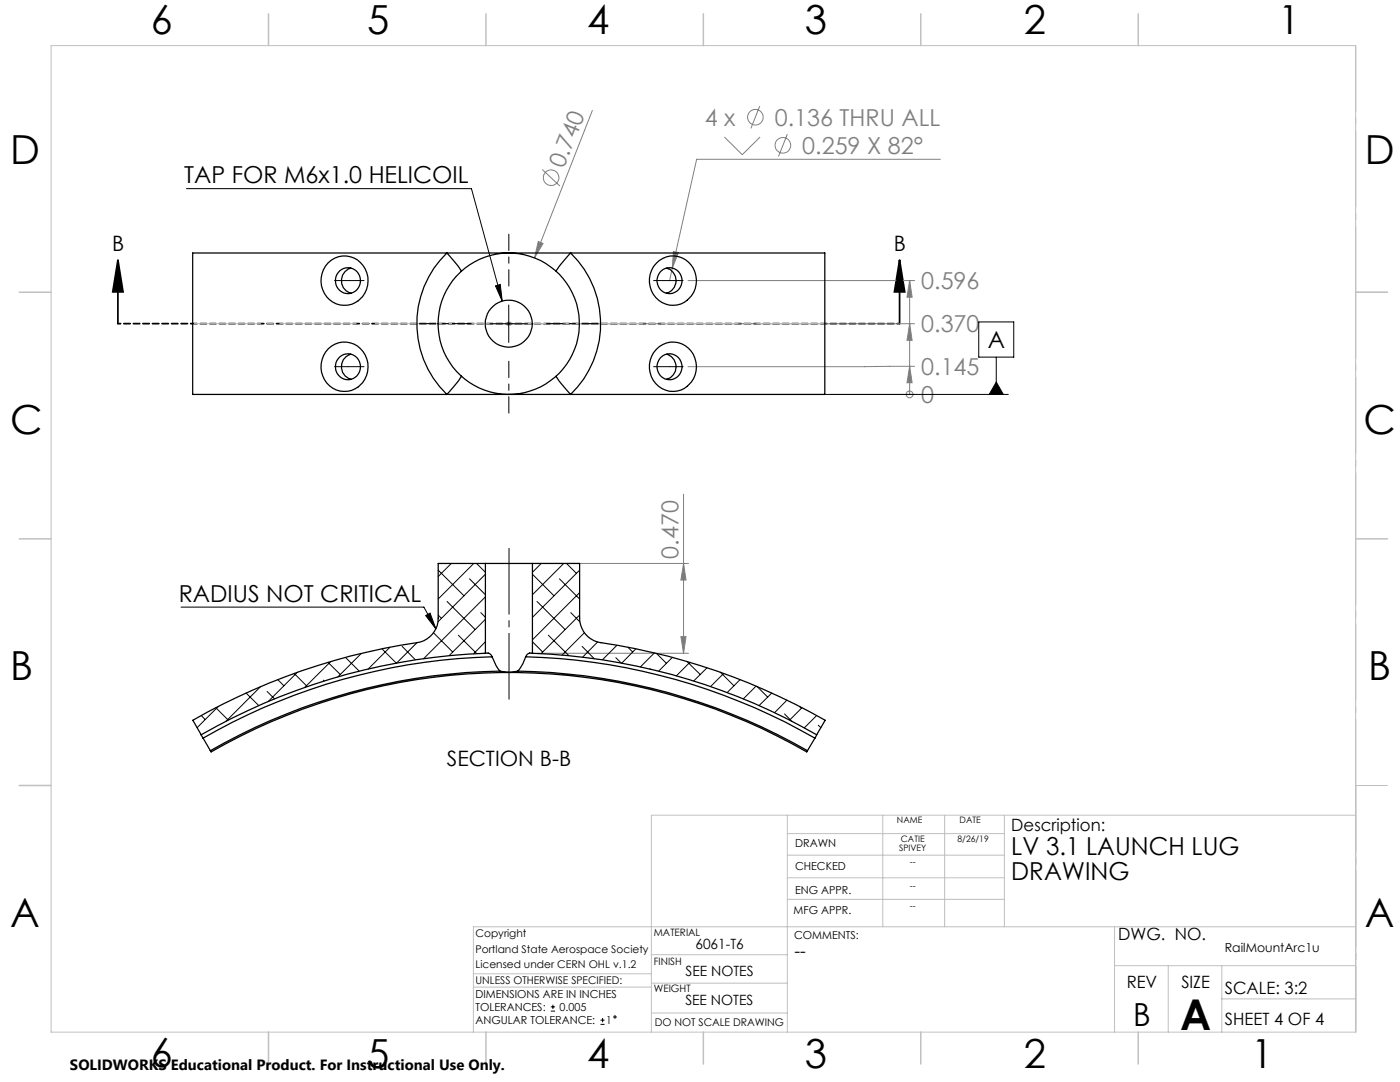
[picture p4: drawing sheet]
<svg xmlns="http://www.w3.org/2000/svg" width="279mm" height="216mm" viewBox="0 0 279 216" stroke-linecap="round" stroke-linejoin="round" font-family="sans-serif">
<g fill="none" stroke="#808080" stroke-width=".2">
<path d="M108.2 33.8l3.5 3.3M118.2 22l-11.5 29.5M144.6 27.3l3.5 3.6 3.6-3.6M151.6 21.2l-1.7 4.4M157.1 26.8l-1.7 4.4M187.7 31.8h-48.7l-4.8 21.7M107.4 48.2l1 .4-1.7 2.9zM134.2 53.5l-.6 2.5M134.4 50.2l1 .2-1.2 3.1zM137.3 56h45.2M181.5 56v22.7M181.5 56l.5 3.3h-1z"/>
<path d="M101 64.6h1M101.2 64.2l.7 .7M101.5 64.1v1M101.9 64.2l-.7 .7M102.5 64.6h80M165.6 78.7h16.9M181.5 78.7h.1M181.5 73.1l.5 3.3h-1zM181.5 64.6l.5 3.3h-1zM182.5 73.1l-45.2 .1M136.4 98.6v31.8M107.2 112.4h30.2"/>
<path d="M136.4 112.4l.5 3.3h-1zM107.2 130.4h30.2M135.9 127h1l-.5 3.4z"/>
<circle cx="110" cy="35.5" r="1.56"/>
<circle cx="150.7" cy="23.4" r="1.55"/>
<circle cx="156.2" cy="29" r="1.55"/>
<circle cx="181.5" cy="78.7" r=".68"/>
</g>
<g fill="none" stroke="#000" stroke-width=".2">
<path d="M37.2 37.6h56.9l6.1 22.5M98.9 57l.9-.2 .4 3.3zM97.8 64.6h7.5M101.5 60.9v7.4M164.6 78.7h36.6M195.3 64.2h7v7.1h-7zM198.8 76.2l1.4 2.5h-2.8zM198.8 71.3v7.4M36.1 121.1h48.5l2.4 4.4M84.9 122.8l.9-.5 1.2 3.2zM109.9 201.8h.9M109.9 200.9h.9"/>
<path d="M110.3 200.5v.8M119.8 204.4h.9M119.8 203.6h.9M120.3 203.1v.9"/>
<circle cx="122.7" cy="202.9" r=".21"/>
</g>
<path d="M23.5 51.9l1.1 6.3h-2.1zM23.5 51.9v12.7M179.5 51.9l1.1 6.3h-2.1zM179.5 51.9v12.7" fill="none" stroke="#000" stroke-width=".35"/>
<path d="M101.6 109.4v30.1" fill="none" stroke="#000" stroke-width=".2" stroke-dasharray="15.2 1.3 1.3 1.3" stroke-dashoffset="2.1"/>
<path d="M179.5 64.6h-156" fill="none" stroke="#000" stroke-width=".35" stroke-dasharray="1.3 .6" stroke-dashoffset=".7"/>
<path d="M270.6 9.1v49.2M270.6 58.3v49.2M270.6 107.5v49.2M270.6 156.7v49.2" fill="none" stroke="#c0c0c0" stroke-width=".2" stroke-dasharray="15.2 1.3 1.3 1.3" stroke-dashoffset="2.1"/>
<path d="M38.8 64.6h125.5" fill="none" stroke="#c0c0c0" stroke-width=".2" stroke-dasharray="15.2 1.3 1.3 1.3" stroke-dashoffset="2"/>
<g fill="none" stroke="#c0c0c0" stroke-width=".2">
<path d="M10.2 9.1h260.3v196.9h-260.3zM270.5 58.3h6.4M270.5 156.7h6.4M157.1 162.7v43.3M157.1 175.2h43.3M157.1 170.6h43.3M157.1 166.3h43.3M157.1 179.5h43.3M176.2 162.7v22.2M188.5 162.7v22.2M200.4 162.7v22.2M270.6 162.7h-140.6v43.3"/>
<path d="M94.5 197h35.5M94.5 194.3h35.5M130 196.2h27.1M130 190.5h27.1M222.4 184.9v21.1M222.4 192.7h48.1M233.2 192.7v13.3M243.8 199.3h26.7M243.8 192.7v13.3M270.5 184.9h-176v21.1M130 202.1h27.1"/>
</g>
<g fill="none" stroke="#c0c0c0" stroke-width=".3">
<path d="M53.6 2.8v6.3M97 2.8v6.3M140.4 2.8v6.3M183.8 2.8v6.3M227.2 2.8v6.3M3.8 58.3h6.4M270.5 58.3h6.4M3.8 107.5h6.4M270.5 107.5h6.4M3.8 156.7h6.4M53.6 206v6.3M97 206v6.3"/>
<path d="M140.4 206v6.3M183.8 206v6.3M227.2 206v6.3"/>
</g>
<path d="M66.8 56h2.7M72.7 56h-3.2M130.4 56h3.2M136.3 56h-2.7M66.8 73.2h2.7M72.7 73.2h-3.2M130.4 73.2h3.2M136.3 73.2h-2.7" fill="none" stroke="#000" stroke-width=".2" stroke-dasharray="15.2 1.3 1.3 1.3"/>
<path d="M101.5 57.1v-10.4M94 64.6h-10.3M101.5 72.1v10.3M109 64.6h10.4" fill="none" stroke="#000" stroke-width=".2" stroke-dasharray="15.2 1.3 1.3 1.3" stroke-dashoffset="12"/>
<g fill="#000">
<path d="M84.9 122.8l.9-.5 1.2 3.2z"/>
<path d="M179.5 51.9l1.1 6.3h-2.1zM23.5 51.9l1.1 6.3h-2.1z"/>
</g>
<g fill="#808080">
<path d="M134.4 50.2l1 .2-1.2 3.1z"/>
<path d="M107.4 48.2l1 .4-1.7 2.9z"/>
<path d="M181.5 73.1l.5 3.3h-1zM181.5 56l.5 3.3h-1zM181.5 64.6l.5 3.3h-1z"/>
<path d="M136.4 112.4l.5 3.3h-1zM135.9 127h1l-.5 3.4z"/>
</g>
<path d="M98.9 57l.9-.2 .4 3.3zM198.8 76.2l1.4 2.5h-2.8z" fill="#000"/>
<g fill="none" stroke="#000" stroke-width=".25">
<path d="M65.5 52.4a4.7 4.7 0 0 1 5.6-.7 4.7 4.7 0 0 1 2.3 5.2 4.7 4.7 0 0 1-5.4 4 4.7 4.7 0 0 1-3.9-5.5 5.1 5.1 0 0 1 1.4-3zM70 53.5a2.58 2.58 0 0 0-1.9 2.5 2.58 2.58 0 0 0 2 2.5M89.2 50.5l2.3 2.7 .5 1M89.2 50.5h24.7M89.2 50.5a19.6 19.6 0 0 0 0 28.2M89.2 50.5h-50.7v28.2h50.7M113.9 50.5l-2.3 2.7-.6 1M113.9 50.5a19.6 19.6 0 0 1 0 28.2M113.9 50.5h50.7v28.2h-50.7M131 52.6a4.7 4.7 0 0 1 5.5-1 4.7 4.7 0 0 1 2.4 5.2 4.7 4.7 0 0 1-5.2 4.1 4.7 4.7 0 0 1-4.1-5.3 5 5 0 0 1 1.4-3zM133.1 53.5a2.58 2.58 0 0 1 1.8 2.5 2.58 2.58 0 0 1-1.9 2.5M65.5 69.6a4.7 4.7 0 0 1 5.6-.7 4.7 4.7 0 0 1 2.3 5.2 4.7 4.7 0 0 1-5.4 4 4.7 4.7 0 0 1-3.9-5.5 5.1 5.1 0 0 1 1.4-3z"/>
<path d="M70 70.7a2.58 2.58 0 0 0-1.9 2.5 2.58 2.58 0 0 0 2 2.5M89.2 78.7h24.7M92 75l-.5 1-2.3 2.7M111 75l.6 1 2.3 2.7M131 69.7a4.7 4.7 0 0 1 5.5-.9 4.7 4.7 0 0 1 2.4 5.1 4.7 4.7 0 0 1-5.2 4.2 4.7 4.7 0 0 1-4.1-5.4 5 5 0 0 1 1.4-3zM133 70.7a2.58 2.58 0 0 1 1.9 2.5 2.58 2.58 0 0 1-1.9 2.5M96.9 112.4h-9.4v10.9a4.9 4.9 0 0 1-4.3 4.9 127 127 0 0 0-44.7 15.5l1.6 2.9M96.9 112.4h9.4M96.9 112.4v18M106.3 112.4h9.4v10.9a4.9 4.9 0 0 0 4.2 4.9 127.5 127.5 0 0 1 44.8 15.5l-1.7 2.9M106.3 112.4v18M96.9 130.4a122.7 122.7 0 0 0-56.8 16.2"/>
<path d="M96.9 130.4l.1-.1a1.04 1.04 0 0 1 1.2 .8M98.2 131.1l.8 1.6 .8 1.2M98.2 131.1a122 122 0 0 0-57.7 16.2M99.8 133.9l.6 .1a7.2 7.2 0 0 0 3-.1M99.8 133.9a120 120 0 0 0-57.8 15.9M103.4 133.9a119.8 119.8 0 0 1 57.7 15.9M104.9 131.1l-.5 1.3-1 1.5M104.9 131.1a122.3 122.3 0 0 1 57.7 16.2M106.3 130.4a122.7 122.7 0 0 1 56.7 16.2M106.3 130.4l-.3-.1a.99 .99 0 0 0-1.1 .8M40.1 146.6l.4 .7M40.5 147.3l1.5 2.5"/>
<path d="M42 149.8l.1 .2a119.4 119.4 0 0 1 118.9 0l.1-.2M162.6 147.3l-1.5 2.5M163 146.6l-.4 .7"/>
<circle cx="69.4" cy="56" r="2.54"/>
<circle cx="133.6" cy="56" r="2.55"/>
<circle cx="69.4" cy="73.2" r="2.54"/>
<circle cx="101.5" cy="64.6" r="4.7"/>
<circle cx="101.5" cy="64.6" r="14.1"/>
<circle cx="133.6" cy="73.2" r="2.55"/>
</g>
<g fill="none" stroke="#000" stroke-width=".2">
<path d="M87.5 113.8l5.1 5.1M90.1 112.4l-2.6 2.6M93.7 115.5l3.2 3.2M94.5 112.4l-7 7.1M95.1 112.4l1.8 1.8M96.9 114.6l-9.5 9.5M96.9 119.1l-12.4 12.3M106.3 114.6l4.3 4.3M108 112.4l-1.7 1.8M111.7 115.5l4 4M112.5 112.4l-6.2 6.3M113.1 112.4l1.9 2"/>
<path d="M115.7 113.8l-9.4 9.4M115.7 118.3l-9.4 9.4M49.1 138.3l2.5 2.5M52 137l-6.9 6.9M53.3 138l1.5 1.5M55.4 135.6l1.3 1.2M58.7 134.4l2.6 2.6M59.4 134.1l-5.9 5.9M64.5 135.7l.2 .2M65.4 132.2l2.5 2.4M66 132l-5.2 5.2M69 131.2l2.7 2.7"/>
<path d="M72.1 130.4l-4.7 4.7M76.2 129.5l2.9 2.8M77.8 129.2l-4.3 4.3M80.3 129l2.6 2.7M83.2 128.2l-4 4.1M86.5 126.3l3.8 3.8M87.5 122.7l.6 .7M89.2 120l5.6 5.6M91.5 126.8l3.6 3.6M96 122.2l.9 1M96.9 123.6l-7.3 7.2M96.9 128.1l-2.4 2.4"/>
<path d="M106.3 128.1l2 2M107.2 120l5.6 5.6M109.4 126.8l4.1 4M113.9 122.2l1.8 1.9M115.7 122.7l-7.7 7.7M116.2 129l2.4 2.4M116.6 126.3l-4.4 4.4M119.3 128.1l-3 3M122.9 131.2l1.1 1.1M123.1 128.8l-2.9 2.9M125.3 129.2l1 .9M126.9 129.5l-2.8 2.8"/>
<path d="M129.6 133.5h.1M130.6 130.3l-2.8 2.8M131 130.4l2 2M134.2 131.2l-2.8 2.7M137.1 132l2.6 2.6M137.7 132.2l-2.7 2.7M141.1 133.2l-2.7 2.7M143.8 134.1l2.7 2.7M144.4 134.4l-2.6 2.6M147.7 135.6l-2.6 2.6M150.9 136.9l-2.6 2.6M151.1 137l2.1 2.1"/>
<path d="M154 138.3l-2.5 2.5M157.1 139.7l-2.5 2.5M40.1 142.8l.9 .8M43.1 141.2l2.4 2.5M43.6 141l-4.3 4.2M156.6 142.5l1.4 1.4M159.6 141l.3 .3M160.1 141.2l-2.5 2.5M163 142.8l-2.5 2.4M163.3 144.7l.5 .5"/>
</g>
<text font-size="8.5" x="235.5" y="205.4">A</text>
<g font-size="8">
<text x="30.1" y="6.8">6</text>
<text x="73.3" y="6.9">5</text>
<text x="117.2" y="6.9">4</text>
<text x="160.6" y="6.9">3</text>
<text x="204.3" y="6.9">2</text>
<text x="255.1" y="6.9">1</text>
<text x="2.1" y="32.7">D</text>
<text x="272.4" y="32.7">D</text>
<text x="2.1" y="86.5">C</text>
<text x="272.1" y="86.6">C</text>
<text x="2.1" y="135.6">B</text>
<text x="273.1" y="135.6">B</text>
<text x="2.1" y="185.1">A</text>
<text x="272.4" y="185.1">A</text>
<text x="30.1" y="213">6</text>
<text x="73.3" y="213.1">5</text>
<text x="117.2" y="213.1">4</text>
<text x="160.6" y="213.1">3</text>
<text x="204.3" y="213.1">2</text>
<text x="249.7" y="213.1">1</text>
</g>
<text font-size="6.3" x="226.1" y="204.6">B</text>
<g font-size="4.9">
<text x="201.8" y="170.7">LV 3.1 LAUNCH LUG</text>
<text x="201.8" y="175.6">DRAWING</text>
</g>
<g font-size="4.7" fill="#808080">
<text x="140.6" y="25.1">4 x</text>
<text x="154.6" y="25.1">0.136 THRU ALL</text>
<text x="112.5" y="33.7" transform="rotate(-69 112.5 33.7)">0.740</text>
<text x="160.1" y="30.7">0.259 X 82°</text>
<text x="183.9" y="57.7">0.596</text>
<text x="183.9" y="66.3">0.370</text>
<text x="183.9" y="74.8">0.145</text>
<text x="183.9" y="80.4">0</text>
<text x="135.4" y="111.5" transform="rotate(-90 135.4 111.5)">0.470</text>
</g>
<g font-size="4.7">
<text x="36.8" y="36.5">TAP FOR M6x1.0 HELICOIL</text>
<text x="197.1" y="69.5">A</text>
<text x="35.7" y="120.1">RADIUS NOT CRITICAL</text>
</g>
<g font-size="4.2">
<text x="22.4" y="50.1">B</text>
<text x="178.4" y="50.1">B</text>
<text x="89.2" y="152.8">SECTION B-B</text>
</g>
<text font-size="3.5" x="158.6" y="190.9">--</text>
<g font-size="3.4">
<text x="201.8" y="165.9">Description:</text>
<text x="223.2" y="187.6">DWG. NO.</text>
<text x="224.9" y="197.2">REV</text>
<text x="235.8" y="197.2">SIZE</text>
<text x="244.4" y="198.4">SCALE: 3:2</text>
<text x="244.4" y="204.6">SHEET 4 OF 4</text>
</g>
<text font-size="3" x="14" y="213.5">SOLIDWORKS Educational Product. For Instructional Use Only.</text>
<g font-size="2.8">
<text x="138.8" y="189.3">6061-T6</text>
<text x="136.8" y="194.8">SEE NOTES</text>
<text x="136.8" y="200.6">SEE NOTES</text>
</g>
<text font-size="2.5" x="244.4" y="190">RailMountArc1u</text>
<g font-size="2.2">
<text x="158.7" y="169">DRAWN</text>
<text x="158.7" y="173.5">CHECKED</text>
<text x="158.7" y="178.3">ENG APPR.</text>
<text x="158.4" y="182.4">MFG APPR.</text>
<text x="158.5" y="187.4">COMMENTS:</text>
<text x="94.9" y="199.1">DIMENSIONS ARE IN INCHES</text>
<text x="94.9" y="201.7">TOLERANCES:</text>
<text x="111.7" y="201.7">0.005</text>
<text x="94.9" y="204.4">ANGULAR TOLERANCE:</text>
<text x="121" y="204.4">1</text>
</g>
<g font-size="2.1">
<text x="94.9" y="187">Copyright</text>
<text x="94.9" y="190.1">Portland State Aerospace Society</text>
<text x="94.9" y="196.4">UNLESS OTHERWISE SPECIFIED:</text>
<text x="94.9" y="193.2">Licensed under CERN OHL v.1.2</text>
<text x="130.7" y="204.6">DO NOT SCALE DRAWING</text>
</g>
<g font-size="2">
<text x="130.5" y="186.8">MATERIAL</text>
<text x="130.5" y="192.5">FINISH</text>
<text x="130.5" y="198">WEIGHT</text>
</g>
<g font-size="1.8">
<text x="179" y="164.3">NAME</text>
<text x="179.8" y="168">CATIE</text>
<text x="191.1" y="168">8/26/19</text>
<text x="191.5" y="164.3">DATE</text>
<text x="179.5" y="169.7">SPIVEY</text>
<text x="181.6" y="172.6">--</text>
<text x="181.6" y="177.4">--</text>
<text x="181.6" y="181.4">--</text>
</g>
</svg>
